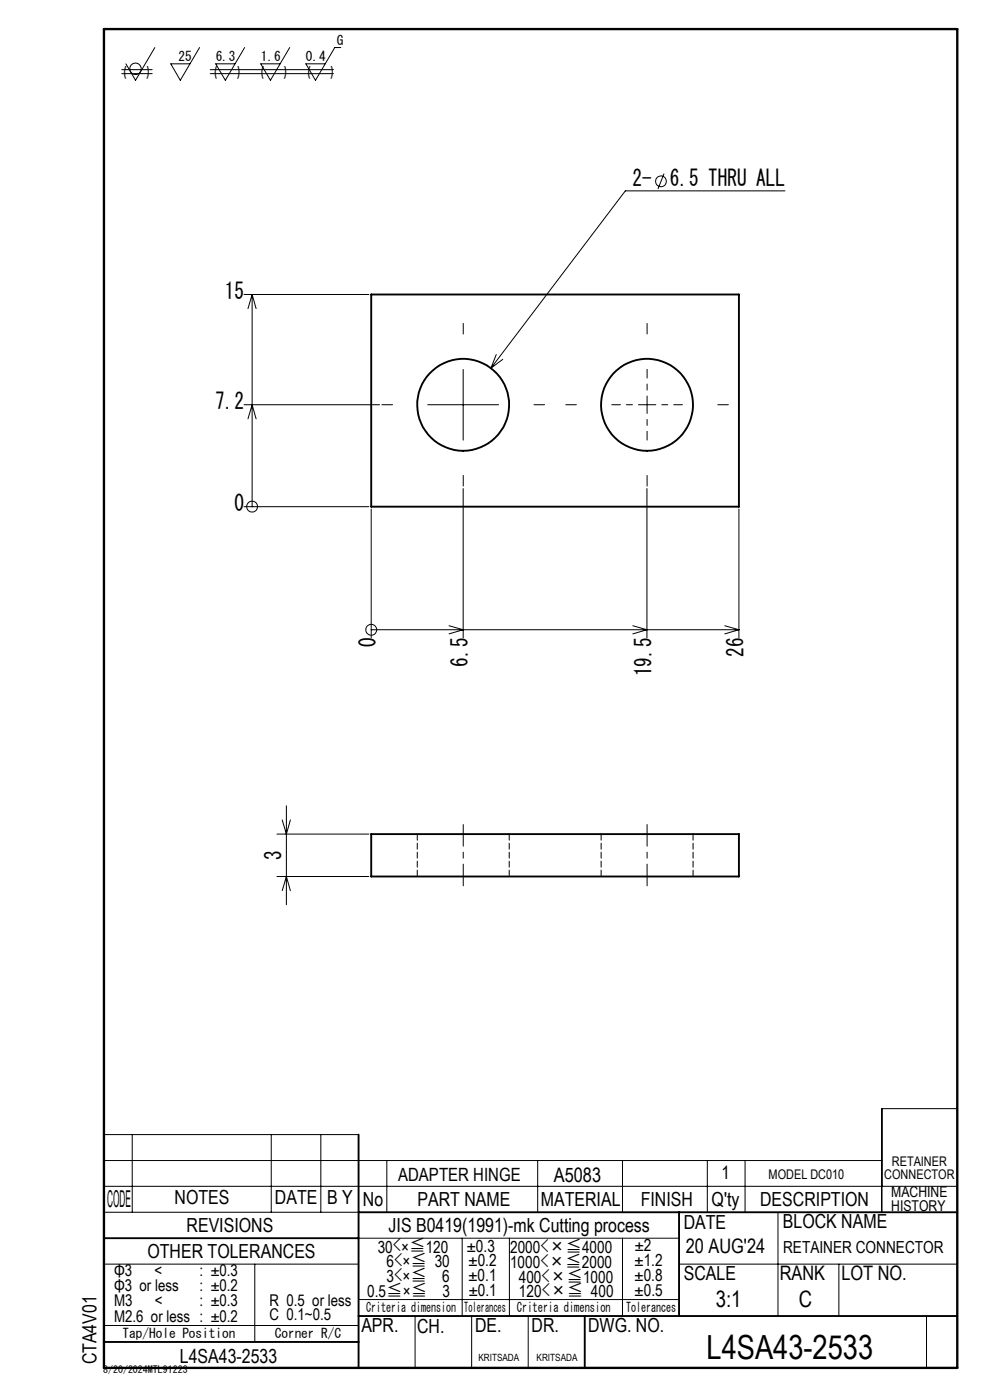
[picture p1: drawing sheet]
<svg xmlns="http://www.w3.org/2000/svg" width="210mm" height="297mm" viewBox="0 0 210 297" stroke-linecap="round" stroke-linejoin="round" font-family="sans-serif">
<g fill="none" stroke="#000" stroke-width=".21">
<path d="M25.8 14.8h6.5M25.8 15.6h6.5M32.8 10.1l-4 6.9-2.1-3.5M42.3 10.1l-4.1 6.9-2-3.5h4.1M44.6 14.8h26.1M44.6 15.6h26.1M51.9 10.1l-4.1 6.9-2-3.5h4M61.5 10.1l-4.1 6.9-2.1-3.5h4.1M72.3 10.1h-1.3l-4.1 6.9-2-3.5h4.1M140.9 36.8l-1.3 3.3M166.5 40.5h-33.9l-28.5 37.6M51.8 62.5h26.4"/>
<path d="M53.5 62.5v45M53.5 62.5l.8 3M53.5 62.5l-.9 3M98.2 78.4v15M105.3 75.2l-1.2 2.9M106.6 76.2l-2.5 1.9M51.8 85.9h28.7M52.6 88.9l.9-3 .8 3M90.7 85.9h15.1M51.8 107.5h26.4M53.5 107.5h.1M78.7 108v27.3"/>
<path d="M98.2 103.6v31.7M137.2 103.6v31.7M156.7 108v27.3M78.7 133.6h.1M78.7 133.6h78M95.2 132.7l3 .9-3 .9M134.2 132.7l3 .9-3 .9M153.7 132.7l3 .9M156.7 133.6l-3 .9M58.7 176.9h19.5M59.9 174l.8 2.9 .9-2.9M60.7 171v20.9"/>
<path d="M58.7 185.9h19.5M59.9 188.9l.8-3 .9 3M203.1 235.2h-16.1v22M22 240.7h54.1M22 251.7h181.1M22 257.2h54.1M22 246.2h165M28 240.7v16.5M57.5 240.7v16.5M68.1 240.7v16.5M82.1 246.2v11M114.1 246.2v11"/>
<path d="M132 246.2v11M150 246.2v11M158 246.2v11M165 257.2v22M22 268.2h54.1M54 268.2v16.5M76.1 262.7h67.9M76.1 275.7h67.9M88.1 279.2v11M98 262.7v16.5M100 279.2v11M108.1 262.7v16.5"/>
<path d="M112 279.2v11M132 262.7v16.5M144 268.2h59.1M177.9 268.2v11M196.5 279.2v11M22 281.2h54.1"/>
<circle cx="28.7" cy="14.6" r="1.22"/>
<circle cx="140.2" cy="38.5" r="1.15"/>
<circle cx="53.5" cy="107.5" r="1.16"/>
<circle cx="78.8" cy="133.6" r="1.15"/>
</g>
<path d="M98.3 70.9v-2.3M137.3 70.9v-2.3M83.3 85.9h-2.3M113.3 85.9h2.2M122.3 85.9h-2.3M152.3 85.9h2.2M98.3 100.9v2.2M137.3 100.9v2.2" fill="none" stroke="#000" stroke-width=".21" stroke-dasharray="30.5 1.3 1.3 1.3"/>
<path d="M137.3 85.9v-7.5M137.3 85.9h-7.5M137.3 85.9v7.5M137.3 85.9h7.5" fill="none" stroke="#000" stroke-width=".21" stroke-dasharray="30.5 1.3 1.3 1.3" stroke-dashoffset="28.6"/>
<path d="M98.3 187.9v-13M137.3 187.9v-13" fill="none" stroke="#000" stroke-width=".21" stroke-dasharray="30.5 1.3 1.3 1.3" stroke-dashoffset="25.9"/>
<g fill="none" stroke="#000" stroke-width=".4">
<path d="M78.7 62.5h78v45h-78zM78.7 176.9h78v9h-78zM76.1 257.2h127M76.1 240.7v49.5M144 257.2v22M22 262.7h54.1M76.1 279.2h127M124 279.2v11M22 284.7h54.1"/>
<circle cx="98.3" cy="85.9" r="9.8"/>
<circle cx="137.3" cy="85.9" r="9.7"/>
</g>
<path d="M22 6.2h181.1v284h-181.1z" fill="none" stroke="#000" stroke-width=".5"/>
<path d="M88.5 176.9v9M127.5 176.9v9M108 185.9v-9M147 185.9v-9" fill="none" stroke="#000" stroke-width=".21" stroke-dasharray="1.3 .6" stroke-dashoffset="-.1"/>
<text font-size="7.1" x="149.9" y="288.2">L4SA43-2533</text>
<text font-size="4.9" x="22.7" y="256">CODE</text>
<g font-size="4.8">
<text x="134.2" y="39.4">2-</text>
<text x="142.1" y="39.4">6.5 THRU ALL</text>
<text x="47.7" y="63.4">15</text>
<text x="45.7" y="86.8">7.2</text>
<text x="49.7" y="108.4">0</text>
<text x="79.7" y="137.4" transform="rotate(-90 79.7 137.4)">0</text>
<text x="99.2" y="141.4" transform="rotate(-90 99.2 141.4)">6.5</text>
<text x="138.2" y="143.5" transform="rotate(-90 138.2 143.5)">19.5</text>
<text x="157.7" y="139.4" transform="rotate(-90 157.7 139.4)">26</text>
<text x="59.7" y="182.4" transform="rotate(-90 59.7 182.4)">3</text>
<text x="151.8" y="277.3">3:1</text>
<text x="169.5" y="277.3">C</text>
</g>
<g font-size="4.2">
<text x="117.5" y="250.8">A5083</text>
<text x="145.5" y="265.9">20 AUG'24</text>
<text x="165.4" y="271.6">RANK</text>
<text x="178.5" y="271.6">LOT NO.</text>
</g>
<g font-size="4.1">
<text x="37" y="255.5">NOTES</text>
<text x="58.3" y="255.5">DATE</text>
<text x="69.4" y="255.5">B Y</text>
<text x="77" y="255.9">No</text>
<text x="88.5" y="255.9">PART NAME</text>
<text x="114.7" y="255.9">MATERIAL</text>
<text x="135.9" y="255.9">FINISH</text>
<text x="151" y="255.9">Q'ty</text>
<text x="161.2" y="255.9">DESCRIPTION</text>
<text x="39.6" y="261.3">REVISIONS</text>
<text x="82.4" y="261.3">JIS B0419(1991)-mk Cutting process</text>
<text x="145.1" y="260.7">DATE</text>
<text x="166.1" y="260.6">BLOCK NAME</text>
<text x="31.3" y="266.8">OTHER TOLERANCES</text>
<text x="145.1" y="271.6">SCALE</text>
<text x="76.7" y="282.7">APR.</text>
<text x="88.5" y="282.8">CH.</text>
<text x="100.8" y="282.6">DE.</text>
<text x="112.8" y="282.6">DR.</text>
<text x="124.8" y="282.6">DWG. NO.</text>
<text x="20.4" y="289.5" transform="rotate(-90 20.4 289.5)">CTA4V01</text>
<text x="38.2" y="289.1">L4SA43-2533</text>
</g>
<g font-size="3.9">
<text x="84.5" y="250.5">ADAPTER HINGE</text>
<text x="153" y="250.2">1</text>
</g>
<g font-size="3.5">
<text x="80.1" y="265.7">30&lt;×≦120</text>
<text x="82" y="268.8">6&lt;×≦ 30</text>
<text x="99" y="265.5">±0.3</text>
<text x="99.4" y="268.6">±0.2</text>
<text x="108.2" y="269">1000&lt;×≦2000</text>
<text x="108.2" y="265.8">2000&lt;×≦4000</text>
<text x="134.6" y="268.6">±1.2</text>
<text x="134.6" y="265.5">±2</text>
<text x="166.1" y="265.9">RETAINER CONNECTOR</text>
<text x="77.9" y="275.2">0.5≦×≦</text>
<text x="82" y="271.9">3&lt;×≦</text>
<text x="93.8" y="271.9">6</text>
<text x="93.9" y="275.2">3</text>
<text x="99.4" y="271.7">±0.1</text>
<text x="99.4" y="274.8">±0.1</text>
<text x="110" y="272.1">400&lt;×≦1000</text>
<text x="110.1" y="275.3">120&lt;×≦ 400</text>
<text x="134.6" y="271.8">±0.8</text>
<text x="134.6" y="275">±0.5</text>
</g>
<g font-size="3.4">
<text x="24.2" y="270.7">Φ3</text>
<text x="24.2" y="273.9">Φ3 or less</text>
<text x="32.7" y="270.7">&lt;</text>
<text x="42.3" y="273.9">: ±0.2</text>
<text x="42.3" y="270.7">: ±0.3</text>
<text x="24.2" y="277.1">M3</text>
<text x="24.2" y="280.4">M2.6 or less : ±0.2</text>
<text x="32.8" y="277.1">&lt;</text>
<text x="42.3" y="277.1">: ±0.3</text>
<text x="57.2" y="277">R 0.5 or less</text>
<text x="57.2" y="280">C 0.1~0.5</text>
</g>
<g font-size="3.2">
<text x="189.1" y="254">MACHINE</text>
<text x="189.1" y="257">HISTORY</text>
</g>
<g font-size="2.8">
<text x="71.5" y="9.4">G</text>
<text x="26" y="16.1">(</text>
<text x="30.9" y="16.1">)</text>
<text x="37.8" y="12.9">25</text>
<text x="45.2" y="16.1">(</text>
<text x="45.7" y="12.9">6.3</text>
<text x="50.2" y="16.1">)</text>
<text x="55.1" y="16.1">(</text>
<text x="55.3" y="12.9">1.6</text>
<text x="60" y="16.1">)</text>
<text x="64.9" y="12.9">0.4</text>
<text x="65" y="16.1">(</text>
<text x="69.9" y="16.1">)</text>
<text x="163" y="250.2">MODEL DC010</text>
<text x="187.6" y="250.2">CONNECTOR</text>
<text x="189.2" y="247.3">RETAINER</text>
<text x="77.7" y="278.3">Criteria dimension</text>
<text x="98.5" y="278.3">Tolerances</text>
<text x="109.7" y="278.4">Criteria dimension</text>
<text x="132.8" y="278.4">Tolerances</text>
<text x="26" y="283.7">Tap/Hole Position</text>
<text x="58.3" y="283.7">Corner R/C</text>
</g>
<g font-size="2.1">
<text x="21.9" y="291.2">8/20/2024MTL91223</text>
<text x="101.5" y="288.6">KRITSADA</text>
<text x="113.8" y="288.7">KRITSADA</text>
</g>
</svg>
